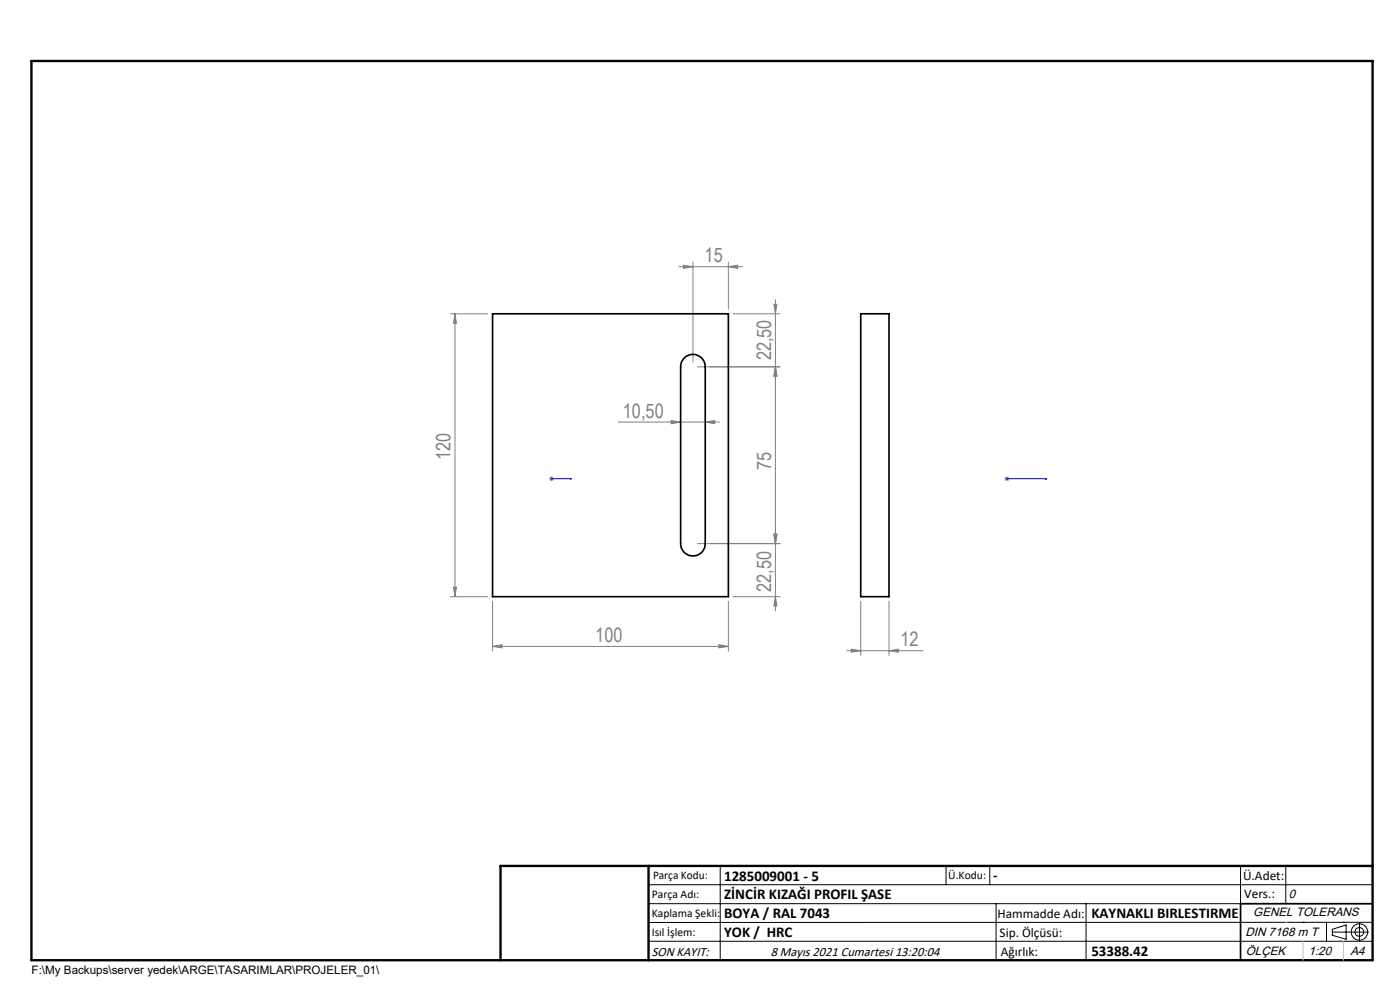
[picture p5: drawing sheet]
<svg xmlns="http://www.w3.org/2000/svg" width="297mm" height="210mm" viewBox="0 0 297 210" stroke-linecap="round" stroke-linejoin="round" font-family="sans-serif">
<g fill="none" stroke="#000" stroke-width=".21">
<path d="M137.6 187.7h153.6M137.6 191.7h153.6M137.6 199.7h153.6M152.8 183.7v20M200.7 183.7v4M210 183.7v4M211.3 191.7v12M230.4 191.7v12M263.2 183.7v20M272.8 183.7v8M276.4 195.6h.1M281.4 195.6v4.1"/>
<path d="M282.6 197.7h7.8M282.6 197.1l3-.9v3l-3-.8zM285 195.6h.1M288.4 195.8v3.8M291.2 195.6l-153.6 .1"/>
<circle cx="288.4" cy="197.7" r="1.74"/>
<circle cx="288.4" cy="197.7" r=".93"/>
</g>
<path d="M116.9 101.6h.2zM117 101.6h.1M117 101.6h4.2M121.2 101.6h-.4h.4M213.5 101.6h.2zM213.6 101.6h.1M213.6 101.6h8.5M222.1 101.6h-.4h.4" fill="none" stroke="#00f" stroke-width=".21"/>
<g fill="none" stroke="#808080" stroke-width=".21">
<path d="M144 56.6h13.5M145 56.3l2 .3-2 .3zM147 55.6v21.2M154.5 56.6l2-.3v.6zM154.5 55.6v10M95.5 66.6h8M96.5 66.6l.3 2h-.6zM96.5 66.6v60M148 77.8h17.5M155.5 66.6h10M164.2 64.5h.6l-.3 2.1zM164.5 77.8l.3 2h-.6z"/>
<path d="M164.5 63.6v66M131.2 89.5h21.4M142.4 89.2l2 .3-2 .4zM149.6 89.5l2-.3v.7zM116.5 101.6h1M116.7 101.2l.7 .7M117 101.1v1M117.4 101.2l-.7 .7M148 115.3h17.5M164.2 113.3h.6l-.3 2zM213.1 101.6h1M213.3 101.2l.7 .7"/>
<path d="M213.6 101.1v1M214 101.2l-.7 .7M95.5 126.6h8M96.2 124.6h.6l-.3 2zM104.5 137.1l2-.3v.6zM104.5 127.6v10.5M104.5 137.1h50M152.5 136.8l2 .3-2 .3zM154.5 127.6v10.5M155.5 126.6h10M164.5 126.6l.3 1.9h-.6zM179.6 138h16.2"/>
<path d="M180.6 137.7l2 .3-2 .4zM182.6 127.6v11.4M188.6 138l2-.3v.7zM188.6 127.6v11.4"/>
</g>
<path d="M106.2 203.7h185" fill="none" stroke="#000" stroke-width=".25"/>
<path d="M291.2 191.7h-28v12" fill="none" stroke="#000" stroke-width=".35"/>
<path d="M6.7 12.9h284.5v190.8h-284.5zM137.6 183.7v20M291.2 183.7h-185v20" fill="none" stroke="#000" stroke-width=".5"/>
<path d="M272.8 195.6h.1M276.4 199.7v4M285 199.7v4" fill="none" stroke="#c0c0c0" stroke-width=".21"/>
<g fill="#00f">
<path d="M120.8 101.6h.4zM116.9 101.6h.2z"/>
<path d="M213.5 101.6h.2zM221.7 101.6h.4z"/>
</g>
<g fill="#808080">
<path d="M149.6 89.5l2-.3v.7zM142.4 89.2l2 .3-2 .4z"/>
<path d="M145 56.3l2 .3-2 .3zM154.5 56.6l2-.3v.6z"/>
<path d="M152.5 136.8l2 .3-2 .3zM104.5 137.1l2-.3v.6z"/>
<path d="M164.2 113.3h.6l-.3 2zM164.5 77.8l.3 2h-.6zM96.2 124.6h.6l-.3 2zM96.5 66.6l.3 2h-.6z"/>
<path d="M164.5 77.8l.3 2h-.6zM164.2 64.5h.6l-.3 2.1z"/>
<path d="M164.2 113.3h.6l-.3 2zM164.5 126.6l.3 1.9h-.6z"/>
<path d="M180.6 137.7l2 .3-2 .4zM188.6 138l2-.3v.7z"/>
</g>
<path d="M104.5 66.6h50v60h-50zM145.3 75.8a2.62 2.62 0 0 1 2.8-.4 2.62 2.62 0 0 1 1.5 2.4v37.5a2.61 2.61 0 0 1-2.6 2.6 2.61 2.61 0 0 1-2.6-2.6v-37.5a2.47 2.47 0 0 1 .9-2zM182.6 66.6h6v60h-6z" fill="none" stroke="#000" stroke-width=".35"/>
<g font-size="4.2" fill="#808080">
<text x="149.5" y="55.6">15</text>
<text x="163.6" y="76.5" transform="rotate(-90 163.6 76.5)">22,50</text>
<text x="132.1" y="88.6">10,50</text>
<text x="95.6" y="97.5" transform="rotate(-90 95.6 97.5)">120</text>
<text x="163.6" y="99.7" transform="rotate(-90 163.6 99.7)">75</text>
<text x="163.6" y="125.6" transform="rotate(-90 163.6 125.6)">22,50</text>
<text x="126.3" y="136.1">100</text>
<text x="191" y="137.1">12</text>
</g>
<g font-size="3.2">
<text x="153.6" y="186.8">1285009001 - 5</text>
<text x="153.6" y="190.8">ZİNCİR KIZAĞI PROFIL ŞASE</text>
<text x="210.7" y="186.6">-</text>
<text x="153.6" y="194.8">BOYA / RAL 7043</text>
<text x="231.5" y="194.8">KAYNAKLI BIRLESTIRME</text>
<text x="153.6" y="198.8">YOK / HRC</text>
<text x="231.5" y="202.8">53388.42</text>
</g>
<g font-size="2.8">
<text x="263.7" y="186.7">Ü.Adet:</text>
<text x="263.9" y="190.5">Vers.:</text>
<text x="211.6" y="194.8">Hammadde Adı:</text>
<text x="138.3" y="202.8">SON KAYIT:</text>
<text x="163.5" y="202.8">8 Mayıs 2021 Cumartesi 13:20:04</text>
<text x="212.1" y="198.7">Sip. Ölçüsü:</text>
<text x="212.3" y="202.7">Ağırlık:</text>
</g>
<g font-size="2.6">
<text x="273.4" y="190.4">0</text>
<text x="265.9" y="194.4">GENEL TOLERANS</text>
<text x="264.2" y="198.5">DIN 7168 m T</text>
<text x="264.3" y="202.6">ÖLÇEK</text>
<text x="277.6" y="202.6">1:20</text>
<text x="286.5" y="202.6">A4</text>
</g>
<g font-size="2.5">
<text x="138.3" y="190.5">Parça Adı:</text>
<text x="138.5" y="186.5">Parça Kodu:</text>
<text x="201.2" y="186.5">Ü.Kodu:</text>
<text x="138.3" y="194.5">Kaplama Şekli:</text>
<text x="138.3" y="198.6">Isıl İşlem:</text>
<text x="6.7" y="206.7">F:\My Backups\server yedek\ARGE\TASARIMLAR\PROJELER_01\</text>
</g>
</svg>
